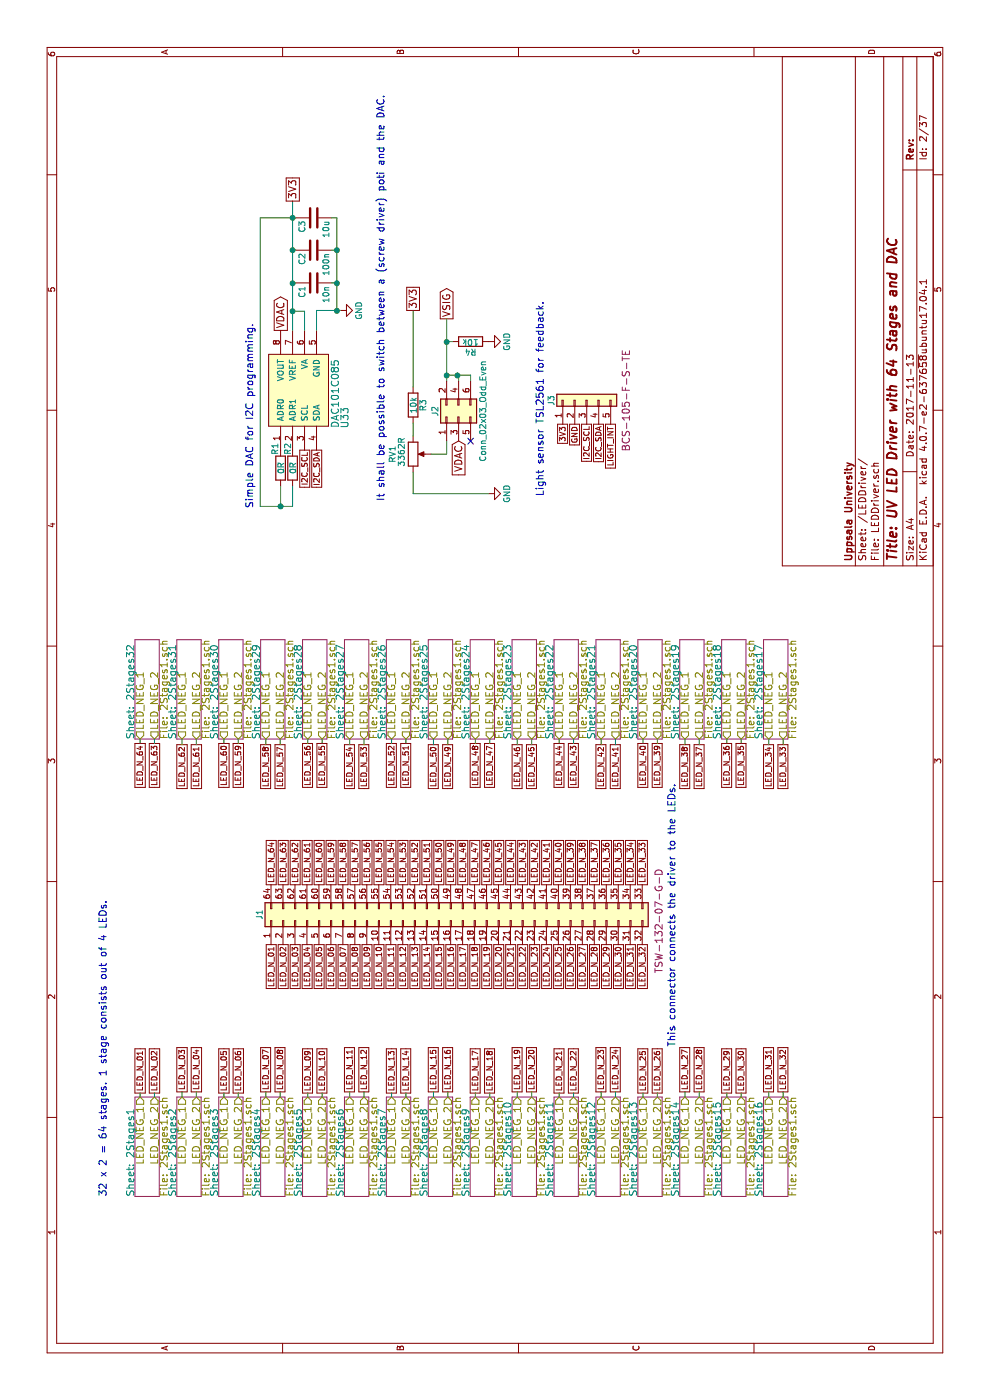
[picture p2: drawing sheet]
EESchema Schematic File Version 2
LIBS:power
LIBS:device
LIBS:transistors
LIBS:conn
LIBS:linear
LIBS:regul
LIBS:74xx
LIBS:cmos4000
LIBS:adc-dac
LIBS:memory
LIBS:xilinx
LIBS:microcontrollers
LIBS:dsp
LIBS:microchip
LIBS:analog_switches
LIBS:motorola
LIBS:texas
LIBS:intel
LIBS:audio
LIBS:interface
LIBS:digital-audio
LIBS:philips
LIBS:display
LIBS:cypress
LIBS:siliconi
LIBS:opto
LIBS:atmel
LIBS:contrib
LIBS:valves
LIBS:myopamps
LIBS:mydacs
LIBS:mydcdcs
LIBS:switches
LIBS:mytactilesw
LIBS:extension_board-cache
EELAYER 25 0
EELAYER END
$Descr A4 11693 8268
encoding utf-8
Sheet 2 37
Title "UV LED Driver with 64 Stages and DAC"
Date "2017-11-13"
Rev ""
Comp "Uppsala University"
Comment1 ""
Comment2 ""
Comment3 ""
Comment4 ""
$EndDescr
$Sheet
S 1700 1127 830  203 
U 5A0A220F
F0 "2Stages1" 60
F1 "2Stages1.sch" 60
F2 "LED_NEG_1" O R 2530 1170 60 
F3 "LED_NEG_2" O R 2530 1290 60 
$EndSheet
$Sheet
S 1700 1477 830  203 
U 5A096F49
F0 "2Stages2" 60
F1 "2Stages1.sch" 60
F2 "LED_NEG_1" O R 2530 1520 60 
F3 "LED_NEG_2" O R 2530 1640 60 
$EndSheet
$Sheet
S 1700 1827 830  203 
U 5A0972CC
F0 "2Stages3" 60
F1 "2Stages1.sch" 60
F2 "LED_NEG_1" O R 2530 1870 60 
F3 "LED_NEG_2" O R 2530 1990 60 
$EndSheet
$Sheet
S 1700 2177 830  203 
U 5A0972D0
F0 "2Stages4" 60
F1 "2Stages1.sch" 60
F2 "LED_NEG_1" O R 2530 2220 60 
F3 "LED_NEG_2" O R 2530 2340 60 
$EndSheet
$Sheet
S 1700 2527 830  203 
U 5A097A65
F0 "2Stages5" 60
F1 "2Stages1.sch" 60
F2 "LED_NEG_1" O R 2530 2570 60 
F3 "LED_NEG_2" O R 2530 2690 60 
$EndSheet
$Sheet
S 1700 2877 830  203 
U 5A097A69
F0 "2Stages6" 60
F1 "2Stages1.sch" 60
F2 "LED_NEG_1" O R 2530 2920 60 
F3 "LED_NEG_2" O R 2530 3040 60 
$EndSheet
$Sheet
S 1700 3227 830  203 
U 5A097A6D
F0 "2Stages7" 60
F1 "2Stages1.sch" 60
F2 "LED_NEG_1" O R 2530 3270 60 
F3 "LED_NEG_2" O R 2530 3390 60 
$EndSheet
$Sheet
S 1700 3577 830  203 
U 5A097A71
F0 "2Stages8" 60
F1 "2Stages1.sch" 60
F2 "LED_NEG_1" O R 2530 3620 60 
F3 "LED_NEG_2" O R 2530 3740 60 
$EndSheet
$Sheet
S 1700 3927 830  203 
U 5A0988AE
F0 "2Stages9" 60
F1 "2Stages1.sch" 60
F2 "LED_NEG_1" O R 2530 3970 60 
F3 "LED_NEG_2" O R 2530 4090 60 
$EndSheet
$Sheet
S 1700 4277 830  203 
U 5A0988B2
F0 "2Stages10" 60
F1 "2Stages1.sch" 60
F2 "LED_NEG_1" O R 2530 4320 60 
F3 "LED_NEG_2" O R 2530 4440 60 
$EndSheet
$Sheet
S 1700 4627 830  203 
U 5A0988B6
F0 "2Stages11" 60
F1 "2Stages1.sch" 60
F2 "LED_NEG_1" O R 2530 4670 60 
F3 "LED_NEG_2" O R 2530 4790 60 
$EndSheet
$Sheet
S 1700 4977 830  203 
U 5A0988BA
F0 "2Stages12" 60
F1 "2Stages1.sch" 60
F2 "LED_NEG_1" O R 2530 5020 60 
F3 "LED_NEG_2" O R 2530 5140 60 
$EndSheet
$Sheet
S 1700 5327 830  203 
U 5A0988BE
F0 "2Stages13" 60
F1 "2Stages1.sch" 60
F2 "LED_NEG_1" O R 2530 5370 60 
F3 "LED_NEG_2" O R 2530 5490 60 
$EndSheet
$Sheet
S 1700 5677 830  203 
U 5A0988C2
F0 "2Stages14" 60
F1 "2Stages1.sch" 60
F2 "LED_NEG_1" O R 2530 5720 60 
F3 "LED_NEG_2" O R 2530 5840 60 
$EndSheet
$Sheet
S 1700 6027 830  203 
U 5A0988C6
F0 "2Stages15" 60
F1 "2Stages1.sch" 60
F2 "LED_NEG_1" O R 2530 6070 60 
F3 "LED_NEG_2" O R 2530 6190 60 
$EndSheet
$Sheet
S 1700 6377 830  203 
U 5A0988CA
F0 "2Stages16" 60
F1 "2Stages1.sch" 60
F2 "LED_NEG_1" O R 2530 6420 60 
F3 "LED_NEG_2" O R 2530 6540 60 
$EndSheet
$Sheet
S 5520 1127 830  203 
U 5A09BEB0
F0 "2Stages32" 60
F1 "2Stages1.sch" 60
F2 "LED_NEG_1" O L 5520 1170 60 
F3 "LED_NEG_2" O L 5520 1290 60 
$EndSheet
$Sheet
S 5520 1477 830  203 
U 5A09BEB4
F0 "2Stages31" 60
F1 "2Stages1.sch" 60
F2 "LED_NEG_1" O L 5520 1520 60 
F3 "LED_NEG_2" O L 5520 1640 60 
$EndSheet
$Sheet
S 5520 1827 830  203 
U 5A09BEB8
F0 "2Stages30" 60
F1 "2Stages1.sch" 60
F2 "LED_NEG_1" O L 5520 1870 60 
F3 "LED_NEG_2" O L 5520 1990 60 
$EndSheet
$Sheet
S 5520 2177 830  203 
U 5A09BEBC
F0 "2Stages29" 60
F1 "2Stages1.sch" 60
F2 "LED_NEG_1" O L 5520 2220 60 
F3 "LED_NEG_2" O L 5520 2340 60 
$EndSheet
$Sheet
S 5520 2527 830  203 
U 5A09BEC0
F0 "2Stages28" 60
F1 "2Stages1.sch" 60
F2 "LED_NEG_1" O L 5520 2570 60 
F3 "LED_NEG_2" O L 5520 2690 60 
$EndSheet
$Sheet
S 5520 2877 830  203 
U 5A09BEC4
F0 "2Stages27" 60
F1 "2Stages1.sch" 60
F2 "LED_NEG_1" O L 5520 2920 60 
F3 "LED_NEG_2" O L 5520 3040 60 
$EndSheet
$Sheet
S 5520 3227 830  203 
U 5A09BEC8
F0 "2Stages26" 60
F1 "2Stages1.sch" 60
F2 "LED_NEG_1" O L 5520 3270 60 
F3 "LED_NEG_2" O L 5520 3390 60 
$EndSheet
$Sheet
S 5520 3577 830  203 
U 5A09BECC
F0 "2Stages25" 60
F1 "2Stages1.sch" 60
F2 "LED_NEG_1" O L 5520 3620 60 
F3 "LED_NEG_2" O L 5520 3740 60 
$EndSheet
$Sheet
S 5520 3927 830  203 
U 5A09BED0
F0 "2Stages24" 60
F1 "2Stages1.sch" 60
F2 "LED_NEG_1" O L 5520 3970 60 
F3 "LED_NEG_2" O L 5520 4090 60 
$EndSheet
$Sheet
S 5520 4277 830  203 
U 5A09BED4
F0 "2Stages23" 60
F1 "2Stages1.sch" 60
F2 "LED_NEG_1" O L 5520 4320 60 
F3 "LED_NEG_2" O L 5520 4440 60 
$EndSheet
$Sheet
S 5520 4627 830  203 
U 5A09BED8
F0 "2Stages22" 60
F1 "2Stages1.sch" 60
F2 "LED_NEG_1" O L 5520 4670 60 
F3 "LED_NEG_2" O L 5520 4790 60 
$EndSheet
$Sheet
S 5520 4977 830  203 
U 5A09BEDC
F0 "2Stages21" 60
F1 "2Stages1.sch" 60
F2 "LED_NEG_1" O L 5520 5020 60 
F3 "LED_NEG_2" O L 5520 5140 60 
$EndSheet
$Sheet
S 5520 5327 830  203 
U 5A09BEE0
F0 "2Stages20" 60
F1 "2Stages1.sch" 60
F2 "LED_NEG_1" O L 5520 5370 60 
F3 "LED_NEG_2" O L 5520 5490 60 
$EndSheet
$Sheet
S 5520 5677 830  203 
U 5A09BEE4
F0 "2Stages19" 60
F1 "2Stages1.sch" 60
F2 "LED_NEG_1" O L 5520 5720 60 
F3 "LED_NEG_2" O L 5520 5840 60 
$EndSheet
$Sheet
S 5520 6027 830  203 
U 5A09BEE8
F0 "2Stages18" 60
F1 "2Stages1.sch" 60
F2 "LED_NEG_1" O L 5520 6070 60 
F3 "LED_NEG_2" O L 5520 6190 60 
$EndSheet
$Sheet
S 5520 6377 830  203 
U 5A09BEEC
F0 "2Stages17" 60
F1 "2Stages1.sch" 60
F2 "LED_NEG_1" O L 5520 6420 60 
F3 "LED_NEG_2" O L 5520 6540 60 
$EndSheet
Text GLabel 3805 2265 0    47   UnSpc ~ 0
LED_N_01
Text GLabel 3805 2365 0    47   UnSpc ~ 0
LED_N_02
Text GLabel 2565 1170 2    47   UnSpc ~ 0
LED_N_01
Text GLabel 2565 1290 2    47   UnSpc ~ 0
LED_N_02
Text GLabel 2575 1520 2    47   UnSpc ~ 0
LED_N_03
Text GLabel 2575 1640 2    47   UnSpc ~ 0
LED_N_04
Text GLabel 3805 2465 0    47   UnSpc ~ 0
LED_N_03
Text GLabel 3805 2565 0    47   UnSpc ~ 0
LED_N_04
Text GLabel 2565 1870 2    47   UnSpc ~ 0
LED_N_05
Text GLabel 2565 1990 2    47   UnSpc ~ 0
LED_N_06
Text GLabel 2575 2220 2    47   UnSpc ~ 0
LED_N_07
Text GLabel 2575 2340 2    47   UnSpc ~ 0
LED_N_08
Text GLabel 3805 2665 0    47   UnSpc ~ 0
LED_N_05
Text GLabel 3805 2765 0    47   UnSpc ~ 0
LED_N_06
Text GLabel 3805 2865 0    47   UnSpc ~ 0
LED_N_07
Text GLabel 3805 2965 0    47   UnSpc ~ 0
LED_N_08
Text GLabel 2565 2570 2    47   UnSpc ~ 0
LED_N_09
Text GLabel 2565 2690 2    47   UnSpc ~ 0
LED_N_10
Text GLabel 2575 2920 2    47   UnSpc ~ 0
LED_N_11
Text GLabel 2575 3040 2    47   UnSpc ~ 0
LED_N_12
Text GLabel 2565 3270 2    47   UnSpc ~ 0
LED_N_13
Text GLabel 2565 3390 2    47   UnSpc ~ 0
LED_N_14
Text GLabel 2575 3620 2    47   UnSpc ~ 0
LED_N_15
Text GLabel 2575 3740 2    47   UnSpc ~ 0
LED_N_16
Text GLabel 2565 3970 2    47   UnSpc ~ 0
LED_N_17
Text GLabel 2565 4090 2    47   UnSpc ~ 0
LED_N_18
Text GLabel 2575 4320 2    47   UnSpc ~ 0
LED_N_19
Text GLabel 2575 4440 2    47   UnSpc ~ 0
LED_N_20
Text GLabel 2565 4670 2    47   UnSpc ~ 0
LED_N_21
Text GLabel 2565 4790 2    47   UnSpc ~ 0
LED_N_22
Text GLabel 2575 5020 2    47   UnSpc ~ 0
LED_N_23
Text GLabel 2575 5140 2    47   UnSpc ~ 0
LED_N_24
Text GLabel 2565 5370 2    47   UnSpc ~ 0
LED_N_25
Text GLabel 2565 5490 2    47   UnSpc ~ 0
LED_N_26
Text GLabel 2575 5720 2    47   UnSpc ~ 0
LED_N_27
Text GLabel 2575 5840 2    47   UnSpc ~ 0
LED_N_28
Text GLabel 2565 6070 2    47   UnSpc ~ 0
LED_N_29
Text GLabel 2565 6190 2    47   UnSpc ~ 0
LED_N_30
Text GLabel 2575 6420 2    47   UnSpc ~ 0
LED_N_31
Text GLabel 2575 6540 2    47   UnSpc ~ 0
LED_N_32
Text GLabel 3805 3065 0    47   UnSpc ~ 0
LED_N_09
Text GLabel 3805 3165 0    47   UnSpc ~ 0
LED_N_10
Text GLabel 3805 3265 0    47   UnSpc ~ 0
LED_N_11
Text GLabel 3805 3365 0    47   UnSpc ~ 0
LED_N_12
Text GLabel 3805 3465 0    47   UnSpc ~ 0
LED_N_13
Text GLabel 3805 3565 0    47   UnSpc ~ 0
LED_N_14
Text GLabel 3805 3665 0    47   UnSpc ~ 0
LED_N_15
Text GLabel 3805 3765 0    47   UnSpc ~ 0
LED_N_16
Text GLabel 3805 3865 0    47   UnSpc ~ 0
LED_N_17
Text GLabel 3805 3965 0    47   UnSpc ~ 0
LED_N_18
Text GLabel 3805 4065 0    47   UnSpc ~ 0
LED_N_19
Text GLabel 3805 4165 0    47   UnSpc ~ 0
LED_N_20
Text GLabel 3805 4265 0    47   UnSpc ~ 0
LED_N_21
Text GLabel 3805 4365 0    47   UnSpc ~ 0
LED_N_22
Text GLabel 3805 4465 0    47   UnSpc ~ 0
LED_N_23
Text GLabel 3805 4565 0    47   UnSpc ~ 0
LED_N_24
Text GLabel 3805 4665 0    47   UnSpc ~ 0
LED_N_25
Text GLabel 3805 4765 0    47   UnSpc ~ 0
LED_N_26
Text GLabel 3805 4865 0    47   UnSpc ~ 0
LED_N_27
Text GLabel 3805 4965 0    47   UnSpc ~ 0
LED_N_28
Text GLabel 3805 5065 0    47   UnSpc ~ 0
LED_N_29
Text GLabel 3805 5165 0    47   UnSpc ~ 0
LED_N_30
Text GLabel 3805 5265 0    47   UnSpc ~ 0
LED_N_31
Text GLabel 3805 5365 0    47   UnSpc ~ 0
LED_N_32
Text GLabel 5485 1170 0    47   UnSpc ~ 0
LED_N_64
Text GLabel 5485 1290 0    47   UnSpc ~ 0
LED_N_63
Text GLabel 5475 1520 0    47   UnSpc ~ 0
LED_N_62
Text GLabel 5475 1640 0    47   UnSpc ~ 0
LED_N_61
Text GLabel 5485 1870 0    47   UnSpc ~ 0
LED_N_60
Text GLabel 5485 1990 0    47   UnSpc ~ 0
LED_N_59
Text GLabel 5475 2220 0    47   UnSpc ~ 0
LED_N_58
Text GLabel 5475 2340 0    47   UnSpc ~ 0
LED_N_57
Text GLabel 5485 2570 0    47   UnSpc ~ 0
LED_N_56
Text GLabel 5485 2690 0    47   UnSpc ~ 0
LED_N_55
Text GLabel 5475 2920 0    47   UnSpc ~ 0
LED_N_54
Text GLabel 5475 3040 0    47   UnSpc ~ 0
LED_N_53
Text GLabel 5485 3270 0    47   UnSpc ~ 0
LED_N_52
Text GLabel 5485 3390 0    47   UnSpc ~ 0
LED_N_51
Text GLabel 5475 3620 0    47   UnSpc ~ 0
LED_N_50
Text GLabel 5475 3740 0    47   UnSpc ~ 0
LED_N_49
Text GLabel 5485 3970 0    47   UnSpc ~ 0
LED_N_48
Text GLabel 5485 4090 0    47   UnSpc ~ 0
LED_N_47
Text GLabel 5475 4320 0    47   UnSpc ~ 0
LED_N_46
Text GLabel 5475 4440 0    47   UnSpc ~ 0
LED_N_45
Text GLabel 5485 4670 0    47   UnSpc ~ 0
LED_N_44
Text GLabel 5485 4790 0    47   UnSpc ~ 0
LED_N_43
Text GLabel 5475 5020 0    47   UnSpc ~ 0
LED_N_42
Text GLabel 5475 5140 0    47   UnSpc ~ 0
LED_N_41
Text GLabel 5485 5370 0    47   UnSpc ~ 0
LED_N_40
Text GLabel 5485 5490 0    47   UnSpc ~ 0
LED_N_39
Text GLabel 5475 5720 0    47   UnSpc ~ 0
LED_N_38
Text GLabel 5475 5840 0    47   UnSpc ~ 0
LED_N_37
Text GLabel 5485 6070 0    47   UnSpc ~ 0
LED_N_36
Text GLabel 5485 6190 0    47   UnSpc ~ 0
LED_N_35
Text GLabel 5475 6420 0    47   UnSpc ~ 0
LED_N_34
Text GLabel 5475 6540 0    47   UnSpc ~ 0
LED_N_33
Text GLabel 4305 2265 2    47   UnSpc ~ 0
LED_N_64
Text GLabel 4305 2365 2    47   UnSpc ~ 0
LED_N_63
Text GLabel 4305 2465 2    47   UnSpc ~ 0
LED_N_62
Text GLabel 4305 2565 2    47   UnSpc ~ 0
LED_N_61
Text GLabel 4305 2665 2    47   UnSpc ~ 0
LED_N_60
Text GLabel 4305 2765 2    47   UnSpc ~ 0
LED_N_59
Text GLabel 4305 2865 2    47   UnSpc ~ 0
LED_N_58
Text GLabel 4305 2965 2    47   UnSpc ~ 0
LED_N_57
Text GLabel 4305 3065 2    47   UnSpc ~ 0
LED_N_56
Text GLabel 4305 3165 2    47   UnSpc ~ 0
LED_N_55
Text GLabel 4305 3265 2    47   UnSpc ~ 0
LED_N_54
Text GLabel 4305 3365 2    47   UnSpc ~ 0
LED_N_53
Text GLabel 4305 3465 2    47   UnSpc ~ 0
LED_N_52
Text GLabel 4305 3565 2    47   UnSpc ~ 0
LED_N_51
Text GLabel 4305 3665 2    47   UnSpc ~ 0
LED_N_50
Text GLabel 4305 3765 2    47   UnSpc ~ 0
LED_N_49
Text GLabel 4305 3865 2    47   UnSpc ~ 0
LED_N_48
Text GLabel 4305 3965 2    47   UnSpc ~ 0
LED_N_47
Text GLabel 4305 4065 2    47   UnSpc ~ 0
LED_N_46
Text GLabel 4305 4165 2    47   UnSpc ~ 0
LED_N_45
Text GLabel 4305 4265 2    47   UnSpc ~ 0
LED_N_44
Text GLabel 4305 4365 2    47   UnSpc ~ 0
LED_N_43
Text GLabel 4305 4465 2    47   UnSpc ~ 0
LED_N_42
Text GLabel 4305 4565 2    47   UnSpc ~ 0
LED_N_41
Text GLabel 4305 4665 2    47   UnSpc ~ 0
LED_N_40
Text GLabel 4305 4765 2    47   UnSpc ~ 0
LED_N_39
Text GLabel 4305 4865 2    47   UnSpc ~ 0
LED_N_38
Text GLabel 4305 4965 2    47   UnSpc ~ 0
LED_N_37
Text GLabel 4305 5065 2    47   UnSpc ~ 0
LED_N_36
Text GLabel 4305 5165 2    47   UnSpc ~ 0
LED_N_35
Text GLabel 4305 5265 2    47   UnSpc ~ 0
LED_N_34
Text GLabel 4305 5365 2    47   UnSpc ~ 0
LED_N_33
$Comp
L Conn_02x32_Counter_Clockwise J1
U 1 1
P 4005 3765
F 0 "J1" H 4055 5365 50  0000 C CNN
F 1 "Conn_02x32_Counter_Clockwise" H 4055 2065 50  0001 C CNN
F 2 "Pin_Headers:Pin_Header_Straight_2x32_Pitch2.54mm" H 4005 3765 50  0001 C CNN
F 3 "http://suddendocs.samtec.com/catalog_english/tsw_th.pdf" H 4005 3765 50  0001 C CNN
F 4 "TSW-132-07-G-D" H 4000 2030 60  0000 C CNN "Samtec"
	1    4005 3765
	1    0    0    -1  
$EndComp
$Comp
L DAC101C085 U33
U 1 1
P 8435 2445
F 0 "U33" H 8205 2015 60  0000 C CNN
F 1 "DAC101C085" H 8405 2095 60  0000 C CNN
F 2 "SSOP:VSSOP-8_3.0x3.0mm_Pitch0.65mm" H 8335 2345 60  0001 C CNN
F 3 "http://www.ti.com/lit/ds/symlink/dac101c085.pdf" H 8335 2345 60  0001 C CNN
F 4 "DAC101C085CIMM/NOPBCT-ND" H 8435 2445 60  0001 C CNN "Digikey"
	1    8435 2445
	1    0    0    -1  
$EndComp
Text GLabel 8935 2345 2    60   Output ~ 0
VDAC
$Comp
L GND #PWR3
U 1 1
P 9100 2845
F 0 "#PWR3" H 9100 2595 50  0001 C CNN
F 1 "GND" H 9100 2695 50  0000 C CNN
F 2 "" H 9100 2845 50  0000 C CNN
F 3 "" H 9100 2845 50  0000 C CNN
	1    9100 2845
	-1   0    0    -1  
$EndComp
$Comp
L C C2
U 1 1
P 9605 2620
F 0 "C2" H 9630 2720 50  0000 L CNN
F 1 "100n" H 9630 2520 50  0000 L CNN
F 2 "Resistors_SMD:R_0603" H 9643 2470 50  0001 C CNN
F 3 "" H 9605 2620 50  0000 C CNN
F 4 "311-1088-1-ND" H 9605 2620 60  0001 C CNN "Digikey"
	1    9605 2620
	-1   0    0    -1  
$EndComp
$Comp
L C C3
U 1 1
P 9875 2620
F 0 "C3" H 9900 2720 50  0000 L CNN
F 1 "10u" H 9900 2520 50  0000 L CNN
F 2 "Resistors_SMD:R_0603" H 9913 2470 50  0001 C CNN
F 3 "" H 9875 2620 50  0000 C CNN
F 4 "490-6403-6-ND" H 9875 2620 60  0001 C CNN "Digikey"
	1    9875 2620
	-1   0    0    -1  
$EndComp
Text GLabel 7935 2645 0    47   UnSpc ~ 0
I2C_SDA
Text GLabel 7935 2545 0    47   UnSpc ~ 0
I2C_SCL
$Comp
L R R1
U 1 1
P 7785 2345
F 0 "R1" V 7735 2185 50  0000 C CNN
F 1 "0R" V 7785 2345 50  0000 C CNN
F 2 "Resistors_SMD:R_0603" V 7715 2345 50  0001 C CNN
F 3 "" H 7785 2345 50  0001 C CNN
F 4 "311-0.0GRCT-ND" V 7785 2345 60  0001 C CNN "Digikey"
	1    7785 2345
	0    -1   1    0   
$EndComp
$Comp
L R R2
U 1 1
P 7785 2445
F 0 "R2" V 7740 2285 50  0000 C CNN
F 1 "0R" V 7785 2445 50  0000 C CNN
F 2 "Resistors_SMD:R_0603" V 7715 2445 50  0001 C CNN
F 3 "" H 7785 2445 50  0001 C CNN
F 4 "311-0.0GRCT-ND" V 7785 2445 60  0001 C CNN "Digikey"
	1    7785 2445
	0    -1   1    0   
$EndComp
$Comp
L R R3
U 1 1
P 8310 3450
F 0 "R3" V 8390 3450 50  0000 C CNN
F 1 "10k" V 8310 3450 50  0000 C CNN
F 2 "Resistors_SMD:R_0603" V 8240 3450 50  0001 C CNN
F 3 "" H 8310 3450 50  0001 C CNN
F 4 "311-10KGRCT-ND" V 8310 3450 60  0001 C CNN "Digikey"
	1    8310 3450
	0    -1   1    0   
$EndComp
Text GLabel 9100 3450 2    60   UnSpc ~ 0
3V3
$Comp
L POT RV1
U 1 1
P 7900 3450
F 0 "RV1" V 7725 3450 50  0000 C CNN
F 1 " 3362R" V 7800 3450 50  0000 C CNN
F 2 "MyPotis:Burns_3362R" H 7900 3450 50  0001 C CNN
F 3 "http://www.bourns.com/docs/Product-Datasheets/3362.pdf" H 7900 3450 50  0001 C CNN
F 4 " 3362R-103LF-ND" V 7900 3450 60  0001 C CNN "Digikey"
	1    7900 3450
	0    1    1    0   
$EndComp
$Comp
L GND #PWR1
U 1 1
P 7570 4080
F 0 "#PWR1" H 7570 3830 50  0001 C CNN
F 1 "GND" H 7570 3930 50  0000 C CNN
F 2 "" H 7570 4080 50  0000 C CNN
F 3 "" H 7570 4080 50  0000 C CNN
	1    7570 4080
	-1   0    0    -1  
$EndComp
Text GLabel 8010 3830 0    60   Input ~ 0
VDAC
Text GLabel 9030 3730 2    60   Output ~ 0
VSIG
$Comp
L Conn_02x03_Odd_Even J2
U 1 1
P 8210 3830
F 0 "J2" H 8260 4030 50  0000 C CNN
F 1 "Conn_02x03_Odd_Even" H 8260 3630 50  0000 C CNN
F 2 "Pin_Headers:Pin_Header_Straight_2x03_Pitch2.54mm" H 8210 3830 50  0001 C CNN
F 3 "" H 8210 3830 50  0001 C CNN
F 4 "TSW-103-07-G-D" H 8210 3830 60  0001 C CNN "Digikey"
	1    8210 3830
	1    0    0    -1  
$EndComp
$Comp
L R R4
U 1 1
P 8840 3930
F 0 "R4" V 8920 3930 50  0000 C CNN
F 1 "10k" V 8840 3930 50  0000 C CNN
F 2 "Resistors_SMD:R_0603" V 8770 3930 50  0001 C CNN
F 3 "" H 8840 3930 50  0001 C CNN
F 4 "311-10KGRCT-ND" V 8840 3930 60  0001 C CNN "Digikey"
	1    8840 3930
	-1   0    0    -1  
$EndComp
$Comp
L GND #PWR2
U 1 1
P 8840 4080
F 0 "#PWR2" H 8840 3830 50  0001 C CNN
F 1 "GND" H 8840 3930 50  0000 C CNN
F 2 "" H 8840 4080 50  0000 C CNN
F 3 "" H 8840 4080 50  0000 C CNN
	1    8840 4080
	-1   0    0    -1  
$EndComp
Text Notes 7510 3220 0    60   ~ 0
It shall be possible to switch between a (screw driver) poti and the DAC. 
$Comp
L C C1
U 1 1
P 9330 2620
F 0 "C1" H 9355 2720 50  0000 L CNN
F 1 "10n" H 9355 2520 50  0000 L CNN
F 2 "Resistors_SMD:R_0603" H 9368 2470 50  0001 C CNN
F 3 "" H 9330 2620 50  0000 C CNN
F 4 "311-1085-1-ND" H 9330 2620 60  0001 C CNN "Digikey"
	1    9330 2620
	-1   0    0    -1  
$EndComp
Text Notes 7450 2125 0    60   ~ 0
Simple DAC for I2C programming.
$Comp
L Conn_01x05 J3
U 1 1
P 8350 4900
F 0 "J3" H 8350 5200 50  0000 C CNN
F 1 "Conn_01x05" H 8350 4600 50  0001 C CNN
F 2 "Pin_Headers:Pin_Header_Straight_1x05_Pitch2.54mm" H 8350 4900 50  0001 C CNN
F 3 "" H 8350 4900 50  0001 C CNN
F 4 "BCS-105-F-S-TE" H 8350 4575 60  0000 C CNN "Samtec"
	1    8350 4900
	1    0    0    -1  
$EndComp
Text GLabel 8150 4700 0    47   UnSpc ~ 0
3V3
Text GLabel 8150 4800 0    47   UnSpc ~ 0
GND
Text GLabel 8150 4900 0    47   UnSpc ~ 0
I2C_SCL
Text GLabel 8150 5000 0    47   UnSpc ~ 0
I2C_SDA
Text Notes 7550 4550 0    60   ~ 0
Light sensor TSL2561 for feedback.
Text Notes 2950 5650 0    60   ~ 0
This connector connects the driver to the LEDs.
Text Notes 1700 900  0    60   ~ 0
32 x 2 = 64 stages. 1 stage consists out of 4 LEDs.
Wire Wire Line
	2530 1170 2565 1170
Wire Wire Line
	2530 1290 2565 1290
Wire Wire Line
	2530 1520 2575 1520
Wire Wire Line
	2575 1640 2530 1640
Wire Wire Line
	2530 1870 2565 1870
Wire Wire Line
	2530 1990 2565 1990
Wire Wire Line
	2530 2220 2575 2220
Wire Wire Line
	2575 2340 2530 2340
Wire Wire Line
	2530 2570 2565 2570
Wire Wire Line
	2530 2690 2565 2690
Wire Wire Line
	2530 2920 2575 2920
Wire Wire Line
	2575 3040 2530 3040
Wire Wire Line
	2530 3270 2565 3270
Wire Wire Line
	2530 3390 2565 3390
Wire Wire Line
	2530 3620 2575 3620
Wire Wire Line
	2575 3740 2530 3740
Wire Wire Line
	2530 3970 2565 3970
Wire Wire Line
	2530 4090 2565 4090
Wire Wire Line
	2530 4320 2575 4320
Wire Wire Line
	2575 4440 2530 4440
Wire Wire Line
	2530 4670 2565 4670
Wire Wire Line
	2530 4790 2565 4790
Wire Wire Line
	2530 5020 2575 5020
Wire Wire Line
	2575 5140 2530 5140
Wire Wire Line
	2530 5370 2565 5370
Wire Wire Line
	2530 5490 2565 5490
Wire Wire Line
	2530 5720 2575 5720
Wire Wire Line
	2575 5840 2530 5840
Wire Wire Line
	2530 6070 2565 6070
Wire Wire Line
	2530 6190 2565 6190
Wire Wire Line
	2530 6420 2575 6420
Wire Wire Line
	2575 6540 2530 6540
Wire Wire Line
	5520 1170 5485 1170
Wire Wire Line
	5520 1290 5485 1290
Wire Wire Line
	5520 1520 5475 1520
Wire Wire Line
	5475 1640 5520 1640
Wire Wire Line
	5520 1870 5485 1870
Wire Wire Line
	5520 1990 5485 1990
Wire Wire Line
	5520 2220 5475 2220
Wire Wire Line
	5475 2340 5520 2340
Wire Wire Line
	5520 2570 5485 2570
Wire Wire Line
	5520 2690 5485 2690
Wire Wire Line
	5520 2920 5475 2920
Wire Wire Line
	5475 3040 5520 3040
Wire Wire Line
	5520 3270 5485 3270
Wire Wire Line
	5520 3390 5485 3390
Wire Wire Line
	5520 3620 5475 3620
Wire Wire Line
	5475 3740 5520 3740
Wire Wire Line
	5520 3970 5485 3970
Wire Wire Line
	5520 4090 5485 4090
Wire Wire Line
	5520 4320 5475 4320
Wire Wire Line
	5475 4440 5520 4440
Wire Wire Line
	5520 4670 5485 4670
Wire Wire Line
	5520 4790 5485 4790
Wire Wire Line
	5520 5020 5475 5020
Wire Wire Line
	5475 5140 5520 5140
Wire Wire Line
	5520 5370 5485 5370
Wire Wire Line
	5520 5490 5485 5490
Wire Wire Line
	5520 5720 5475 5720
Wire Wire Line
	5475 5840 5520 5840
Wire Wire Line
	5520 6070 5485 6070
Wire Wire Line
	5520 6190 5485 6190
Wire Wire Line
	5520 6420 5475 6420
Wire Wire Line
	5475 6540 5520 6540
Wire Wire Line
	8935 2445 10015 2445
Wire Wire Line
	9605 2445 9605 2470
Wire Wire Line
	9330 2445 9330 2470
Connection ~ 9330 2445
Wire Wire Line
	8935 2645 9100 2645
Wire Wire Line
	9100 2645 9100 2845
Wire Wire Line
	9605 2815 9605 2770
Wire Wire Line
	9100 2815 9875 2815
Connection ~ 9100 2815
Wire Wire Line
	9330 2770 9330 2815
Connection ~ 9330 2815
Wire Wire Line
	8935 2545 9095 2545
Wire Wire Line
	9095 2545 9095 2445
Connection ~ 9095 2445
Connection ~ 9605 2445
Wire Wire Line
	9875 2815 9875 2770
Connection ~ 9605 2815
Wire Wire Line
	9875 2175 9875 2470
Connection ~ 9875 2445
Wire Wire Line
	7465 2175 9875 2175
Wire Wire Line
	7465 2445 7635 2445
Wire Wire Line
	7465 2175 7465 2445
Wire Wire Line
	7635 2345 7465 2345
Connection ~ 7465 2345
Wire Wire Line
	8460 3450 9100 3450
Wire Wire Line
	8160 3450 8050 3450
Wire Wire Line
	8010 3730 7900 3730
Wire Wire Line
	7900 3730 7900 3600
Wire Wire Line
	8510 3730 9030 3730
Wire Wire Line
	8560 3830 8510 3830
Wire Wire Line
	8560 3730 8560 3830
Connection ~ 8560 3730
Wire Wire Line
	8510 3930 8560 3930
Wire Wire Line
	8560 3930 8560 3820
Connection ~ 8560 3820
Wire Wire Line
	7570 3450 7570 4080
Wire Wire Line
	7570 3450 7750 3450
Wire Wire Line
	8840 3780 8840 3730
Connection ~ 8840 3730
Text GLabel 10015 2445 2    60   UnSpc ~ 0
3V3
Text GLabel 8150 5100 0    47   UnSpc ~ 0
LIGHT_INT
NoConn ~ 8010 3930
$EndSCHEMATC
